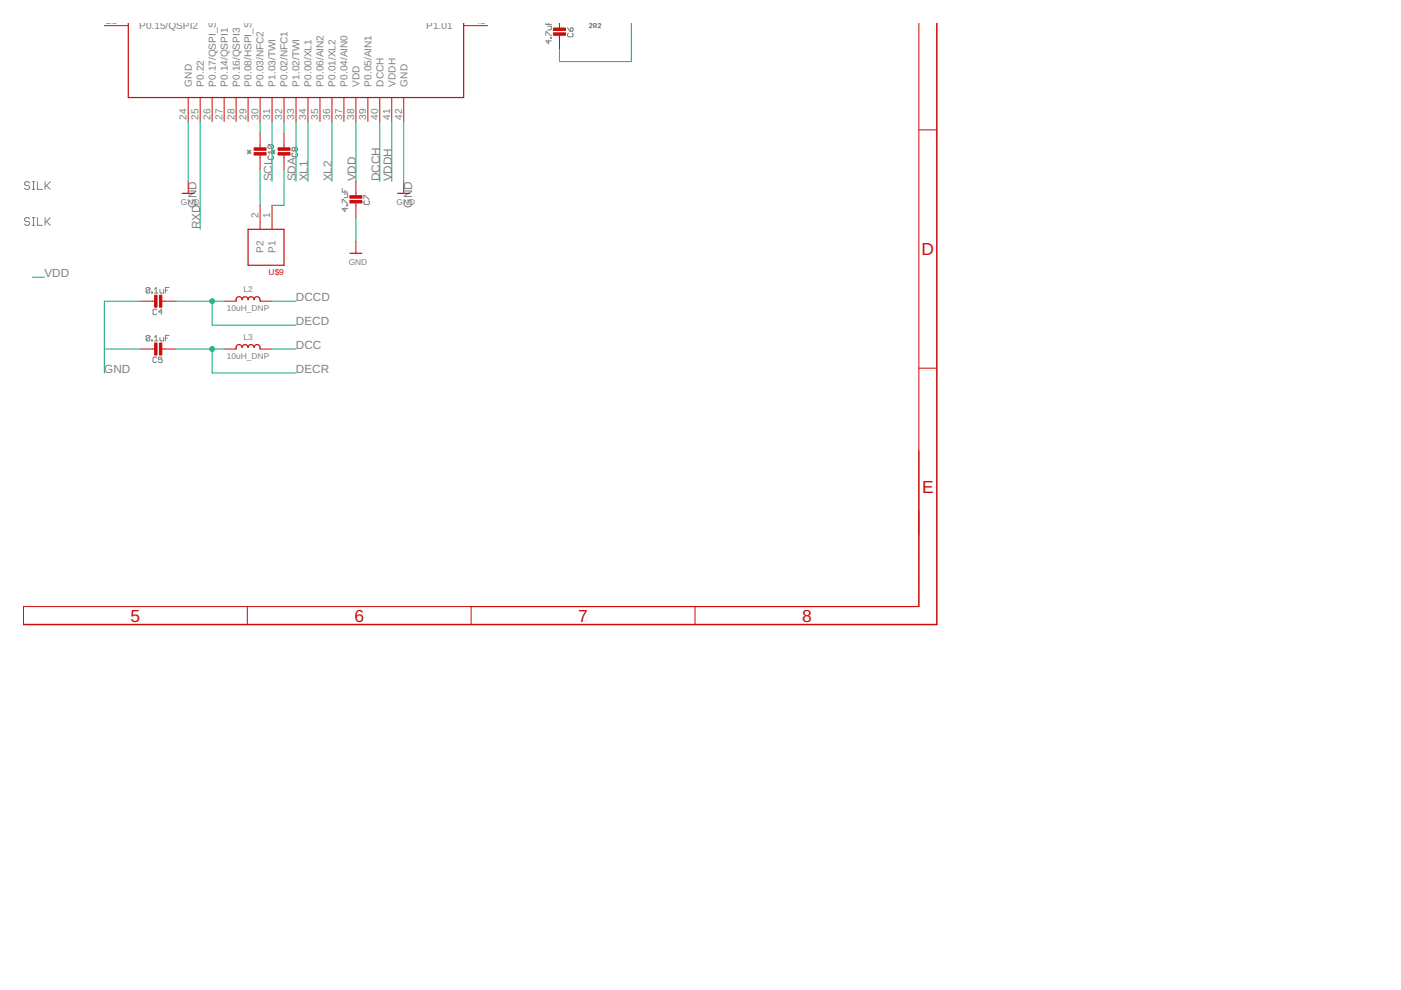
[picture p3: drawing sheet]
<svg xmlns="http://www.w3.org/2000/svg" width="297mm" height="210mm" viewBox="0 0 297 210" stroke-linecap="round" stroke-linejoin="round" font-family="sans-serif">
<g fill="none" stroke="#808080" stroke-width=".21">
<path d="M115.7 4.8v.4h1.2M115.7 7.5v-.8h.2l.8 .8h.2M116.1 5.6h.8v.6l-.2 .1h-.6M116.3 8.5v.8l-.6-.6h1.2M116.3 4.8v.4M116.7 7.9h.2v.2h-.2zM120.3 5.9l.6 .7M120.5 7l-.2 .2v.4l.2 .2h.8l.2-.2v-.4l-.2-.2M120.9 6.1l.2-.2 .4 .2v.3l-.2 .2h-.4zM124.9 5.1l.2-.1 .4 .1-.6 .8h.6M125.9 5.6h.4l.1-.5-.5-.1v.9M126.1 5.6l.3 .3"/>
<path d="M126.8 5.1l.1-.1 .5 .1-.6 .8h.6M6.3 38.8l-.3-.3h-.5l-.3 .3v.3l.3 .2h.5l.3 .3v.3l-.3 .3h-.5l-.3-.3M6.8 38.5h.6M7.1 38.5v1.7M7.9 38.5v1.7h1.1M9.6 38.5v1.7M9.8 39.3l.9 .9M10.7 38.5l-1.1 1.1M52.5 32.2h.7M52.5 31.8l.7 .8M52.8 31.8v.8M53.2 31.8l-.7 .8"/>
<path d="M57 33l-.2 .2v.4l.2 .2h.8l.2-.2v-.4l-.2-.2M57 30.7l-.2 .2v.4l.2 .2h.8M57 30.7h.8l.2 .2v.4l-.2 .2M57 30.7l.8 .8M57.5 31.8l.8 .8M57.9 31.8v.8M58 31.8v.8M58.3 31.8l-.8 .8M58.3 32.2h-1.5l.4 .4M62.1 32.4l-.2 .2v.4l.2 .2h.8l.2-.2v-.4l-.2-.2M62.5 31.5l-.2-.2-.4 .2v.3l.2 .2 .4-.2M62.5 31.5l.2-.2 .4 .2v.3l-.2 .2-.4-.2"/>
<path d="M62.5 31.5v.3M72.6 40v.7h1.1M6.3 46.4l-.3-.3h-.5l-.3 .3v.3l.3 .3h.5l.3 .2v.3l-.3 .3h-.5l-.3-.3M6.8 40.2h.6M6.8 46.1h.6M6.8 47.8h.6M7.1 46.1v1.7M7.9 46.1v1.7h1.1M9.6 46.1v1.7M9.8 47l.9 .8M10.7 46.1l-1.1 1.1M72.6 43.1v-.8h.1l.8 .8h.2"/>
<path d="M73 41.1h.7v.6l-.2 .2h-.5M73.2 44v.8l-.6-.6h1.1M73.2 40.3v.4M73.5 43.5h.2v.1h-.2zM77.2 42.2v-.8l1.1 .8M77.3 42.6l-.1 .2v.4l.1 .2h.8l.2-.2v-.4l-.2-.2M31.8 61.2l-.2-.2h-.4l-.2 .2v.7M31.8 71.3l-.2-.2h-.4l-.2 .2v.8M31.8 61.2v.7l-.2 .2h-.4l-.2-.2M31.8 71.3v.8l-.2 .2h-.4l-.2-.2M31.8 61.2l-.8 .7M31.8 71.3l-.8 .8"/>
<path d="M32.2 61.9h.1v.2h-.1zM32.2 72.1h.1v.2h-.1zM32.7 62.1h.8M32.7 61.4l.4-.4v1.1M32.7 71.5l.4-.4v1.2M32.7 72.3h.8M33.2 65.7l-.2-.1h-.4l-.2 .1v.8l.2 .2h.4l.2-.2M33.2 75.9l-.2-.2h-.4l-.2 .2v.8l.2 .2h.4l.2-.2M33.9 61.4v.5l.2 .2h.6v-.7M33.9 71.5v.6l.2 .2h.6v-.8M34.4 66.1h-.8l.6-.5v1.1M34.4 75.7h-.8v.6l.4-.2 .4 .2v.4l-.2 .2h-.4l-.2-.2"/>
<path d="M35.1 61.6h.4M35.1 71.7h.4M35.9 61h-.8v1.1M35.9 71.1h-.8v1.2"/>
</g>
<g fill="none" stroke="#c90d0c" stroke-width=".21">
<path d="M22.1 5.4h5.1M98.3 5.4h5.1M118.6 4.8v1.4M118.6 7.2v3.3M194.8 4.8v123.8h-190M39.9 20.7v5.1M39.9 38.5v2.5M42.4 20.7v5.1M45 20.7v5.1M47.5 20.7v5.1M50.1 20.7v5.1M52.6 20.7v5.1"/>
<path d="M55.1 20.7v5.1M55.1 28.3v3.3M55.1 32.6v3.3M57.7 20.7v5.1M60.2 20.7v5.1M60.2 28.3v3.3M60.2 32.6v3.3M62.8 20.7v5.1M65.3 20.7v5.1M67.8 20.7v5.1M70.4 20.7v5.1M72.9 20.7v5.1"/>
<path d="M75.5 20.7v5.1M75.5 38.5v3.3M78 20.7v5.1M80.5 20.7v5.1M83.1 20.7v5.1M85.6 20.7v5.1M85.6 38.5v2.5M194.8 27.5h3.8M55.1 43.5v5.1M57.7 43.5v5.1M75.5 42.8v3.3M75.5 51.2v2.5"/>
<path d="M29.7 63.9h3.3M29.7 74h3.3M34.1 63.9h3.3M34.1 74h3.3M47.5 63.9h2.6M47.5 74h2.6M55.1 63.9h2.6M55.1 74h2.6M194.8 78.1h3.8M5 128.6v3.8M52.4 128.6v3.8M99.9 128.6v3.8"/>
<path d="M147.4 128.6v3.8"/>
</g>
<path d="M198.6 4.8v127.6h-193.8" fill="none" stroke="#c90d0c" stroke-width=".32"/>
<path d="M98.3 4.8v15.9h-71.1v-15.9M38.6 41h2.6M52.6 48.6h7.6v7.6h-7.6zM74.2 53.7h2.5M84.3 41h2.6M50.1 63.9a.67 .67 0 0 1 .4-1 .67 .67 0 0 1 .8 .6 .63 .63 0 0 1 .7-.6 .63 .63 0 0 1 .6 .6 .63 .63 0 0 1 .6-.6 .63 .63 0 0 1 .7 .6 .67 .67 0 0 1 .8-.6 .67 .67 0 0 1 .4 1M50.1 74a.66 .66 0 0 1 .4-.9 .66 .66 0 0 1 .8 .6 .63 .63 0 0 1 .7-.7 .63 .63 0 0 1 .6 .7 .63 .63 0 0 1 .6-.7 .63 .63 0 0 1 .7 .7 .67 .67 0 0 1 .8-.6 .67 .67 0 0 1 .4 .9" fill="none" stroke="#c90d0c" stroke-width=".25"/>
<g fill="#c90d0c" stroke="#c90d0c" stroke-width=".21">
<path d="M33.8 62.6h.5v2.5h-.5z"/>
<path d="M32.8 62.6h.5v2.5h-.5z"/>
<path d="M33.8 72.7h.5v2.6h-.5z"/>
<path d="M32.8 72.7h.5v2.6h-.5z"/>
<path d="M117.3 5.9h2.6v.6h-2.6z"/>
<path d="M117.3 7h2.6v.5h-2.6z"/>
<path d="M74.2 41.5h2.5v.5h-2.5z"/>
<path d="M74.2 42.5h2.5v.5h-2.5z"/>
<path d="M58.9 31.3h2.6v.6h-2.6z"/>
<path d="M58.9 32.4h2.6v.5h-2.6z"/>
<path d="M53.9 31.3h2.5v.6h-2.5z"/>
<path d="M53.9 32.4h2.5v.5h-2.5z"/>
</g>
<g fill="none" stroke="#0dab76" stroke-width=".21">
<path d="M133.9 4.8v8.3h-15.3v-2.6M39.9 25.8v12.7M42.4 25.8v22.8M55.1 25.8v2.5M55.1 35.9v7.6M57.7 25.8v12.7M60.2 25.8v2.5M60.2 35.9v7.6h-2.5M62.8 25.8v12.7M65.3 25.8v12.7M70.4 25.8v12.7M75.5 25.8v12.7"/>
<path d="M80.5 25.8v12.7M83.1 25.8v12.7M85.6 25.8v12.7M6.9 58.8h2.5M75.5 46.1v5.1M22.1 74h7.6M29.7 63.9h-7.6v15.2M37.4 63.9h10.1M37.4 74h10.1M45 63.9v5h17.8M45 74v5.1h17.8M57.7 63.9h5.1"/>
<path d="M57.7 74h5.1"/>
</g>
<g fill="#0dab76" stroke="#0dab76" stroke-width=".21">
<circle cx="45" cy="63.9" r=".51"/>
<circle cx="45" cy="74" r=".51"/>
</g>
<g font-size="3.7" fill="#c90d0c">
<text x="195.4" y="54.1">D</text>
<text x="195.5" y="104.6">E</text>
<text x="27.7" y="131.8">5</text>
<text x="75.1" y="131.8">6</text>
<text x="122.6" y="131.8">7</text>
<text x="170.1" y="131.8">8</text>
</g>
<g font-size="2.5" fill="#808080">
<text x="57.7" y="38.5" transform="rotate(-90 57.7 38.5)">SCL</text>
<text x="62.8" y="38.5" transform="rotate(-90 62.8 38.5)">SDA</text>
<text x="65.3" y="38.5" transform="rotate(-90 65.3 38.5)">XL1</text>
<text x="70.4" y="38.5" transform="rotate(-90 70.4 38.5)">XL2</text>
<text x="75.4" y="38.5" transform="rotate(-90 75.4 38.5)">VDD</text>
<text x="80.5" y="38.5" transform="rotate(-90 80.5 38.5)">DCCH</text>
<text x="83.1" y="38.5" transform="rotate(-90 83.1 38.5)">VDDH</text>
<text x="41.7" y="44" transform="rotate(-90 41.7 44)">GND</text>
<text x="87.4" y="44" transform="rotate(-90 87.4 44)">GND</text>
<text x="42.4" y="48.6" transform="rotate(-90 42.4 48.6)">RXD</text>
<text x="9.4" y="58.8">VDD</text>
<text x="62.8" y="63.9">DCCD</text>
<text x="62.8" y="68.9">DECD</text>
<text x="62.8" y="74">DCC</text>
<text x="22.1" y="79.1">GND</text>
<text x="62.8" y="79.1">DECR</text>
</g>
<g font-size="2.1" fill="#808080">
<text x="22.5" y="5.1">23</text>
<text x="100.6" y="5.1">43</text>
<text x="29.5" y="6.2">P0.15/QSPI2</text>
<text x="90.4" y="6.2">P1.01</text>
<text x="40.7" y="18.3" transform="rotate(-90 40.7 18.3)">GND</text>
<text x="43.2" y="18.3" transform="rotate(-90 43.2 18.3)">P0.22</text>
<text x="45.7" y="18.3" transform="rotate(-90 45.7 18.3)">P0.17/QSPI_SCK</text>
<text x="48.3" y="18.3" transform="rotate(-90 48.3 18.3)">P0.14/QSPI1</text>
<text x="50.8" y="18.3" transform="rotate(-90 50.8 18.3)">P0.16/QSPI3</text>
<text x="53.4" y="18.3" transform="rotate(-90 53.4 18.3)">P0.08/HSPI_SCK</text>
<text x="55.9" y="18.3" transform="rotate(-90 55.9 18.3)">P0.03/NFC2</text>
<text x="58.4" y="18.3" transform="rotate(-90 58.4 18.3)">P1.03/TWI</text>
<text x="61" y="18.3" transform="rotate(-90 61 18.3)">P0.02/NFC1</text>
<text x="63.5" y="18.3" transform="rotate(-90 63.5 18.3)">P1.02/TWI</text>
<text x="66.1" y="18.3" transform="rotate(-90 66.1 18.3)">P0.00/XL1</text>
<text x="68.6" y="18.3" transform="rotate(-90 68.6 18.3)">P0.06/AIN2</text>
<text x="71.1" y="18.3" transform="rotate(-90 71.1 18.3)">P0.01/XL2</text>
<text x="73.7" y="18.3" transform="rotate(-90 73.7 18.3)">P0.04/AIN0</text>
<text x="76.2" y="18.3" transform="rotate(-90 76.2 18.3)">VDD</text>
<text x="78.8" y="18.3" transform="rotate(-90 78.8 18.3)">P0.05/AIN1</text>
<text x="81.3" y="18.3" transform="rotate(-90 81.3 18.3)">DCCH</text>
<text x="83.8" y="18.3" transform="rotate(-90 83.8 18.3)">VDDH</text>
<text x="86.4" y="18.3" transform="rotate(-90 86.4 18.3)">GND</text>
<text x="39.5" y="25.4" transform="rotate(-90 39.5 25.4)">24</text>
<text x="42.1" y="25.4" transform="rotate(-90 42.1 25.4)">25</text>
<text x="44.6" y="25.4" transform="rotate(-90 44.6 25.4)">26</text>
<text x="47.2" y="25.4" transform="rotate(-90 47.2 25.4)">27</text>
<text x="49.7" y="25.4" transform="rotate(-90 49.7 25.4)">28</text>
<text x="52.2" y="25.4" transform="rotate(-90 52.2 25.4)">29</text>
<text x="54.8" y="25.4" transform="rotate(-90 54.8 25.4)">30</text>
<text x="57.3" y="25.4" transform="rotate(-90 57.3 25.4)">31</text>
<text x="59.9" y="25.4" transform="rotate(-90 59.9 25.4)">32</text>
<text x="62.4" y="25.4" transform="rotate(-90 62.4 25.4)">33</text>
<text x="64.9" y="25.4" transform="rotate(-90 64.9 25.4)">34</text>
<text x="67.5" y="25.4" transform="rotate(-90 67.5 25.4)">35</text>
<text x="70" y="25.4" transform="rotate(-90 70 25.4)">36</text>
<text x="72.6" y="25.4" transform="rotate(-90 72.6 25.4)">37</text>
<text x="75.1" y="25.4" transform="rotate(-90 75.1 25.4)">38</text>
<text x="77.6" y="25.4" transform="rotate(-90 77.6 25.4)">39</text>
<text x="80.2" y="25.4" transform="rotate(-90 80.2 25.4)">40</text>
<text x="82.7" y="25.4" transform="rotate(-90 82.7 25.4)">41</text>
<text x="85.3" y="25.4" transform="rotate(-90 85.3 25.4)">42</text>
<text x="54.8" y="46.3" transform="rotate(-90 54.8 46.3)">2</text>
<text x="57.3" y="46.3" transform="rotate(-90 57.3 46.3)">1</text>
<text x="55.9" y="53.6" transform="rotate(-90 55.9 53.6)">P2</text>
<text x="58.4" y="53.6" transform="rotate(-90 58.4 53.6)">P1</text>
</g>
<g font-size="1.8" fill="#808080">
<text x="38.4" y="43.5">GND</text>
<text x="84.1" y="43.5">GND</text>
<text x="73.9" y="56.2">GND</text>
<text x="51.6" y="61.9">L2</text>
<text x="48.1" y="66">10uH_DNP</text>
<text x="48.1" y="76.2">10uH_DNP</text>
<text x="51.6" y="72.1">L3</text>
</g>
<text font-size="1.8" fill="#c90d0c" x="57" y="58.3">U$9</text>
</svg>
